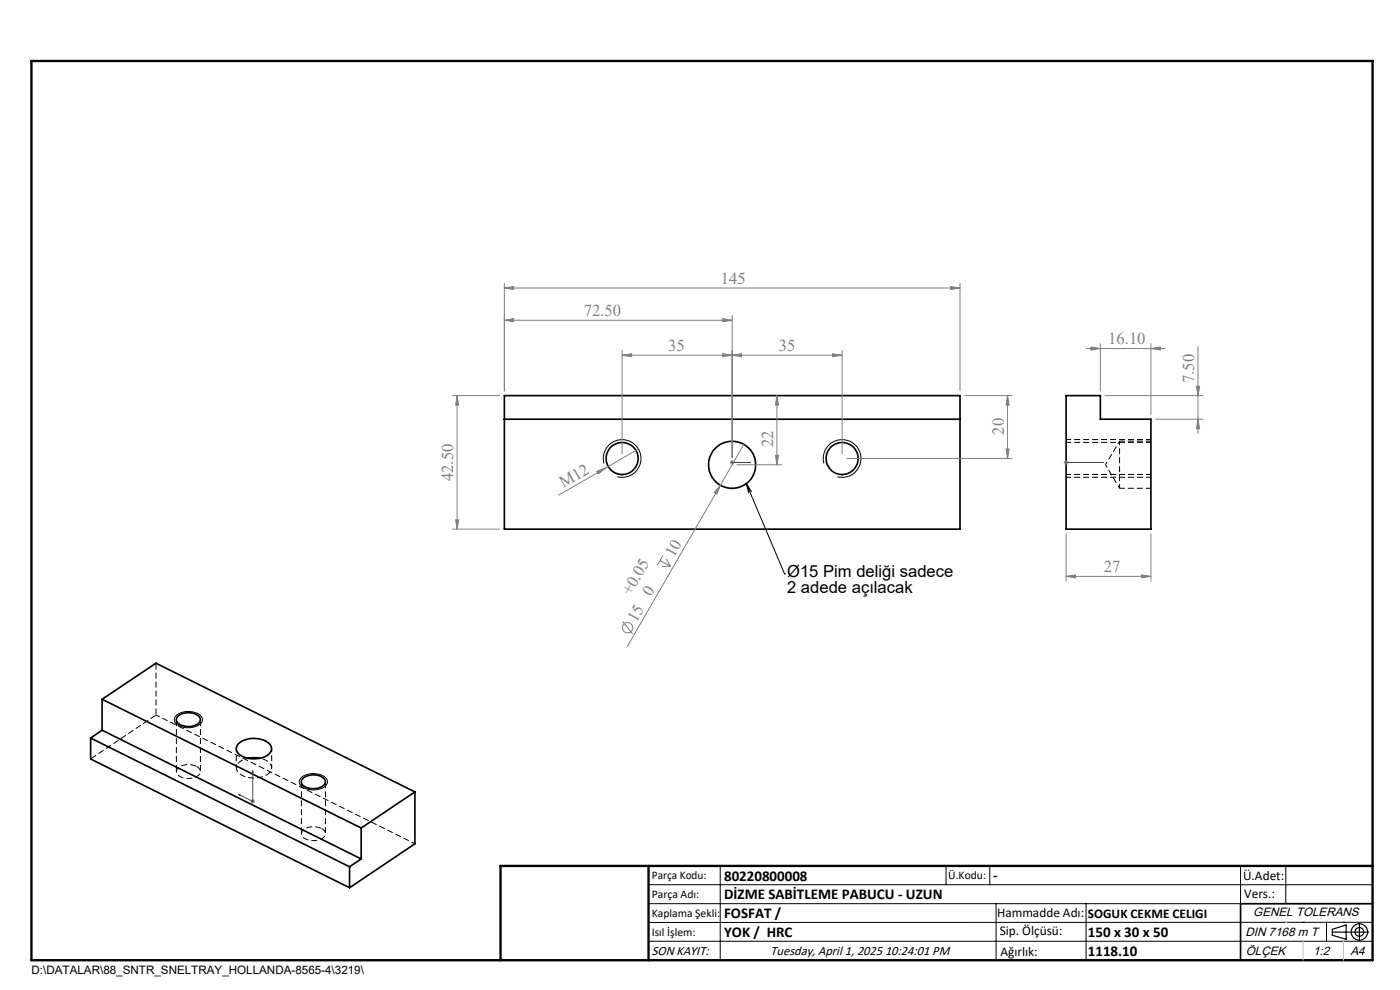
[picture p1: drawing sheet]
<svg xmlns="http://www.w3.org/2000/svg" width="297mm" height="210mm" viewBox="0 0 297 210" stroke-linecap="round" stroke-linejoin="round" font-family="sans-serif">
<g fill="none" stroke="#000" stroke-width=".35">
<path d="M107 83.9h96.7v28.3h-96.7zM107 88.9h96.7M226.2 83.9h7.2v5h10.8v23.3h-18zM19.2 156.6l55 27.3M19.2 156.6v4.4l55 27.3M21.7 148.3v6.6M21.7 148.3l54.9 27.3M21.7 154.9l54.9 27.3M21.7 148.3l11.4-7.6 54.9 27.3M21.7 154.9l-2.5 1.7M37.7 151.9a3.6 3.6 0 0 1 4.7 .3 1.32 1.32 0 0 1-1.2 1.7 3.5 3.5 0 0 1-3.7-.8l-.1-.5zM50.6 157.7a5.2 5.2 0 0 1 6.7 .2 1.64 1.64 0 0 1-1.1 2.6 5.3 5.3 0 0 1-5.9-.9l-.1-.4a1.35 1.35 0 0 1 .4-1.5z"/>
<path d="M52.6 160.9l1.2-.2 1.3 .2M64.3 165.1a3.5 3.5 0 0 1 4.6 .2 1.29 1.29 0 0 1-1.2 1.8 3.2 3.2 0 0 1-3.7-1 .91 .91 0 0 1 .3-1zM76.6 175.6v6.6M88 168l-11.4 7.6M88 168v11l-13.8 9.3M74.2 183.9v4.4M76.6 182.2l-2.4 1.7M291.2 191.7h-28v12"/>
<circle cx="132" cy="97.3" r="3.4"/>
<circle cx="155.3" cy="98.6" r="5"/>
<circle cx="178.6" cy="97.3" r="3.4"/>
</g>
<path d="M237.5 93.6v10M88 179l-54.9-27.3" fill="none" stroke="#000" stroke-width=".21" stroke-dasharray="1.3 .6" stroke-dashoffset=".4" stroke-linecap="butt"/>
<path d="M244.2 93.8h-18M244.2 93.6h-6.7M244.2 93.2h-18M226.2 100.6h18M226.2 101.2h18M237.5 103.6h6.7" fill="none" stroke="#000" stroke-width=".21" stroke-dasharray="1.3 .6" stroke-dashoffset=".2" stroke-linecap="butt"/>
<path d="M234.5 98.6l3 5M237.5 93.6l-3 5M56.3 161.2l-1.2-.4" fill="none" stroke="#000" stroke-width=".21" stroke-dasharray="1.3 .6" stroke-dashoffset=".6" stroke-linecap="butt"/>
<path d="M33.1 140.6v11.1M33.1 151.7l-13.9 9.3M37.4 152.6v11.1M41.6 162.5a3.3 3.3 0 0 0-4.1 .9 1.55 1.55 0 0 0 1.6 1.6 3 3 0 0 0 3.4-1.1l-.1-.7-.8-.7M42.5 163.7v-11.1M63.9 165.8v11M68.2 175.7a3.3 3.3 0 0 0-4.2 .9 1.55 1.55 0 0 0 1.6 1.6 3 3 0 0 0 3.4-1.1l-.1-.7-.7-.7M69 176.8v-11" fill="none" stroke="#000" stroke-width=".21" stroke-dasharray="1.3 .6" stroke-dashoffset="-.1" stroke-linecap="butt"/>
<path d="M52.6 160.8a2.64 2.64 0 0 0-2.5 2.2 3.3 3.3 0 0 0 3.6 2 3.8 3.8 0 0 0 3.9-1.8l-.1-.9-.5-.6-.7-.5" fill="none" stroke="#000" stroke-width=".21" stroke-dasharray="1.3 .6" stroke-dashoffset=".7" stroke-linecap="butt"/>
<path d="M50.1 158.8v4.1M57.6 162.9v-4.1" fill="none" stroke="#000" stroke-width=".21" stroke-dasharray="1.3 .6" stroke-dashoffset=".5" stroke-linecap="butt"/>
<g fill="none" stroke="#808080" stroke-width=".21">
<path d="M107 67.9l2-.3v.7zM107 61.1l2-.3v.6zM107 60.1v22.8M107 67.9h48.3M107 61.1h96.7M132 75.3l2-.3v.7zM132 74.4v21.9M132 75.3h46.6M153.3 67.6l2 .3-2 .4zM153.3 75l2 .3-2 .4zM155.3 75.3l2-.3v.7zM155.3 66.9v30.2"/>
<path d="M176.6 75l2 .3-2 .4zM178.6 74.4v21.9M201.6 60.8l2.1 .3-2.1 .3zM203.7 60.1v22.8M230.4 73.9h16.8M231.4 73.6l2 .3-2 .4zM233.4 72.9v10M244.2 73.9l2-.3v.7zM244.2 72.9v15M254.1 73.5v18.4M96 83.9h10M97 83.9l.3 2h-.6z"/>
<path d="M97 83.9v28.3M126.6 100l1.9-.7-1.6 1.2zM128.5 99.3l-10 5.7M135.4 95.2l-6.9 4.1M154.8 98.1h1M155 97.7l.7 .8M155.3 97.6v1M155.7 97.7l-.7 .8M156.3 98.6h9.5M157.8 94.3l-5 8.6M164.5 96.6h.7l-.4 2zM164.8 83.9l.4 2h-.7z"/>
<path d="M164.8 83.9v14.7M179.6 97.3h35.1M204.6 83.9h10.1M213.4 95.2h.7l-.4 2.1zM213.7 83.9l.4 2h-.7zM213.7 83.9v13.4M225.7 98.1h1M225.8 97.7l.7 .8M226.2 97.6v1M226.5 97.7l-.7 .8M234.4 83.9h20.8M245.1 88.9h10.1"/>
<path d="M253.8 81.9h.7l-.4 2zM254.1 88.9l.4 2h-.7zM96 112.2h10M96.7 110.3h.6l-.3 1.9zM140 118.9l2.2 1.2M140.7 117.8l-1.3 2.1M141.4 118.6l.8 1.5M152.8 102.9l-.7 1.9-.6-.3zM152.8 102.9l-19.7 34.3M226.2 113.3v10M244.2 113.3v10M132.1 131.8l2.1 2.7"/>
<path d="M142.2 120.1l-1.8 .1M226.2 122.3l1.9-.4v.7zM226.2 122.3h18M242.1 121.9l2.1 .4-2.1 .3zM53.1 170h1M53.3 169.6l.7 .7M53.6 169.5v1M54 169.6l-.7 .7"/>
<circle cx="133.1" cy="133.2" r="1.1"/>
</g>
<g fill="none" stroke="#000" stroke-width=".21">
<path d="M128.1 98.3a4 4 0 0 1 3.5-5 4 4 0 0 1 4.4 4.3 4 4 0 0 1-5 3.5M174.8 98.3a4 4 0 0 1 3.5-5 4 4 0 0 1 4.3 4.3 4 4 0 0 1-5 3.5M158.3 102.6l8.1 19.1M158.3 102.6l1.1 1.7M158.3 102.6l.5 2M166.4 121.7h.1M37.4 151.8a4.2 4.2 0 0 1 5.2 0 1.21 1.21 0 0 1-.5 2.1 4 4 0 0 1-5.1-.8v-.8zM63.9 164.9a4.2 4.2 0 0 1 5.4 .4 1.45 1.45 0 0 1-1.1 1.9 4.4 4.4 0 0 1-4.5-.7 1.16 1.16 0 0 1 .2-1.6zM137.6 187.7h153.6M137.6 191.7h153.6M137.6 199.7h153.6M152.8 183.7v20"/>
<path d="M200.7 183.7v4M210 183.7v4M211.3 191.7v12M230.4 191.7v12M263.2 183.7v20M272.8 183.7v8M276.4 195.6h.1M281.4 195.6v4.1M285 195.6h.1M291.2 195.6l-153.6 .1"/>
</g>
<g fill="none" stroke="#000" stroke-width=".25">
<path d="M282.6 197.7h7.8M282.6 197.1l3-.9v3l-3-.8zM288.4 195.8v3.8M106.2 203.7h185"/>
<circle cx="288.4" cy="197.7" r="1.74"/>
<circle cx="288.4" cy="197.7" r=".93"/>
</g>
<path d="M155.2 98.1h.2zM155.3 98.1h.1M155.3 98.1h4M159.3 98.1h-.4h.4M226.1 98.1h.2zM226.2 98.1h.1M226.2 98.1h7.9M234.1 98.1h-.3h.3M50.6 168.5h.3v.2zM53.6 163.5l.1 .3h-.1zM53.6 163.5v6.5l-3-1.5" fill="none" stroke="#00f" stroke-width=".21"/>
<path d="M6.7 12.9h284.5v190.8h-284.5zM137.6 183.7v20M291.2 183.7h-185v20" fill="none" stroke="#000" stroke-width=".5"/>
<path d="M276.4 199.7v4M285 199.7v4" fill="none" stroke="#c0c0c0" stroke-width=".21"/>
<path d="M272.8 195.6h.1" fill="none" stroke="#c0c0c0" stroke-width=".25"/>
<g fill="#00f">
<path d="M158.9 98.1h.4zM155.2 98.1h.2z"/>
<path d="M50.6 168.5l.3 .2v-.2zM53.6 163.5v.3h.1z"/>
<path d="M226.1 98.1h.2zM233.8 98.1h.3z"/>
</g>
<g fill="#808080">
<path d="M126.6 100l1.9-.7-1.6 1.2z"/>
<path d="M152.8 102.9l-.7 1.9-.6-.3z"/>
<path d="M153.3 67.6l2 .3-2 .4zM107 67.9l2-.3v.7zM244.2 73.9l2-.3v.7zM231.4 73.6l2 .3-2 .4zM242.1 121.9l2.1 .4-2.1 .3zM226.2 122.3l1.9-.4v.7z"/>
<path d="M132 75.3l2-.3v.7zM153.3 75l2 .3-2 .4zM155.3 75.3l2-.3v.7zM176.6 75l2 .3-2 .4zM107 61.1l2-.3v.6zM201.6 60.8l2.1 .3-2.1 .3z"/>
<path d="M213.7 83.9l.4 2h-.7zM213.4 95.2h.7l-.4 2.1zM97 83.9l.3 2h-.6zM96.7 110.3h.6l-.3 1.9zM164.8 83.9l.4 2h-.7zM164.5 96.6h.7l-.4 2zM253.8 81.9h.7l-.4 2zM254.1 88.9l.4 2h-.7z"/>
</g>
<g font-size="3.5" fill="#808080">
<text x="152.9" y="60.2">145</text>
<text x="123.9" y="67.1">72.50</text>
<text x="141.7" y="74.5">35</text>
<text x="165.2" y="74.5">35</text>
<text x="235.1" y="73.1">16.10</text>
<text x="253.3" y="81.3" transform="rotate(-90 253.3 81.3)">7.50</text>
<text x="164" y="94.8" transform="rotate(-90 164 94.8)">22</text>
<text x="212.9" y="92.2" transform="rotate(-90 212.9 92.2)">20</text>
<text x="96.2" y="102.1" transform="rotate(-90 96.2 102.1)">42.50</text>
<text x="119.5" y="103.5" transform="rotate(-30 119.5 103.5)">M12</text>
<text x="143" y="118.3" transform="rotate(-60 143 118.3)">10</text>
<text x="234.1" y="121.4">27</text>
<text x="133.8" y="126.4" transform="rotate(-60 133.8 126.4)">+0.05</text>
<text x="138.2" y="126.7" transform="rotate(-60 138.2 126.7)">0</text>
<text x="135" y="132.1" transform="rotate(-60 135 132.1)">15</text>
</g>
<g font-size="3.5">
<text x="167" y="122.3">Ø15 Pim deliği sadece</text>
<text x="167" y="125.9">2 adede açılacak</text>
</g>
<g font-size="3.2">
<text x="153.6" y="190.8">DİZME SABİTLEME PABUCU - UZUN</text>
<text x="153.6" y="186.8">80220800008</text>
<text x="210.7" y="186.6">-</text>
<text x="153.6" y="194.8">FOSFAT /</text>
<text x="153.6" y="198.8">YOK / HRC</text>
<text x="230.8" y="198.7">150 x 30 x 50</text>
<text x="230.8" y="202.8">1118.10</text>
</g>
<g font-size="2.8">
<text x="263.7" y="186.7">Ü.Adet:</text>
<text x="263.9" y="190.5">Vers.:</text>
<text x="211.5" y="194.5">Hammadde Adı:</text>
<text x="230.8" y="194.7">SOGUK CEKME CELIGI</text>
<text x="138.3" y="202.6">SON KAYIT:</text>
<text x="163.5" y="202.6">Tuesday, April 1, 2025 10:24:01 PM</text>
<text x="212.1" y="198.4">Sip. Ölçüsü:</text>
<text x="212.2" y="202.7">Ağırlık:</text>
</g>
<g font-size="2.6">
<text x="265.9" y="194.4">GENEL TOLERANS</text>
<text x="264.2" y="198.5">DIN 7168 m T</text>
<text x="264.3" y="202.6">ÖLÇEK</text>
<text x="278.5" y="202.6">1:2</text>
<text x="286.5" y="202.6">A4</text>
</g>
<g font-size="2.5">
<text x="138.3" y="186.4">Parça Kodu:</text>
<text x="138.3" y="190.5">Parça Adı:</text>
<text x="201.2" y="186.5">Ü.Kodu:</text>
<text x="138.3" y="194.5">Kaplama Şekli:</text>
<text x="138.3" y="198.6">Isıl İşlem:</text>
<text x="6.7" y="206.7">D:\DATALAR\88_SNTR_SNELTRAY_HOLLANDA-8565-4\3219\</text>
</g>
</svg>
